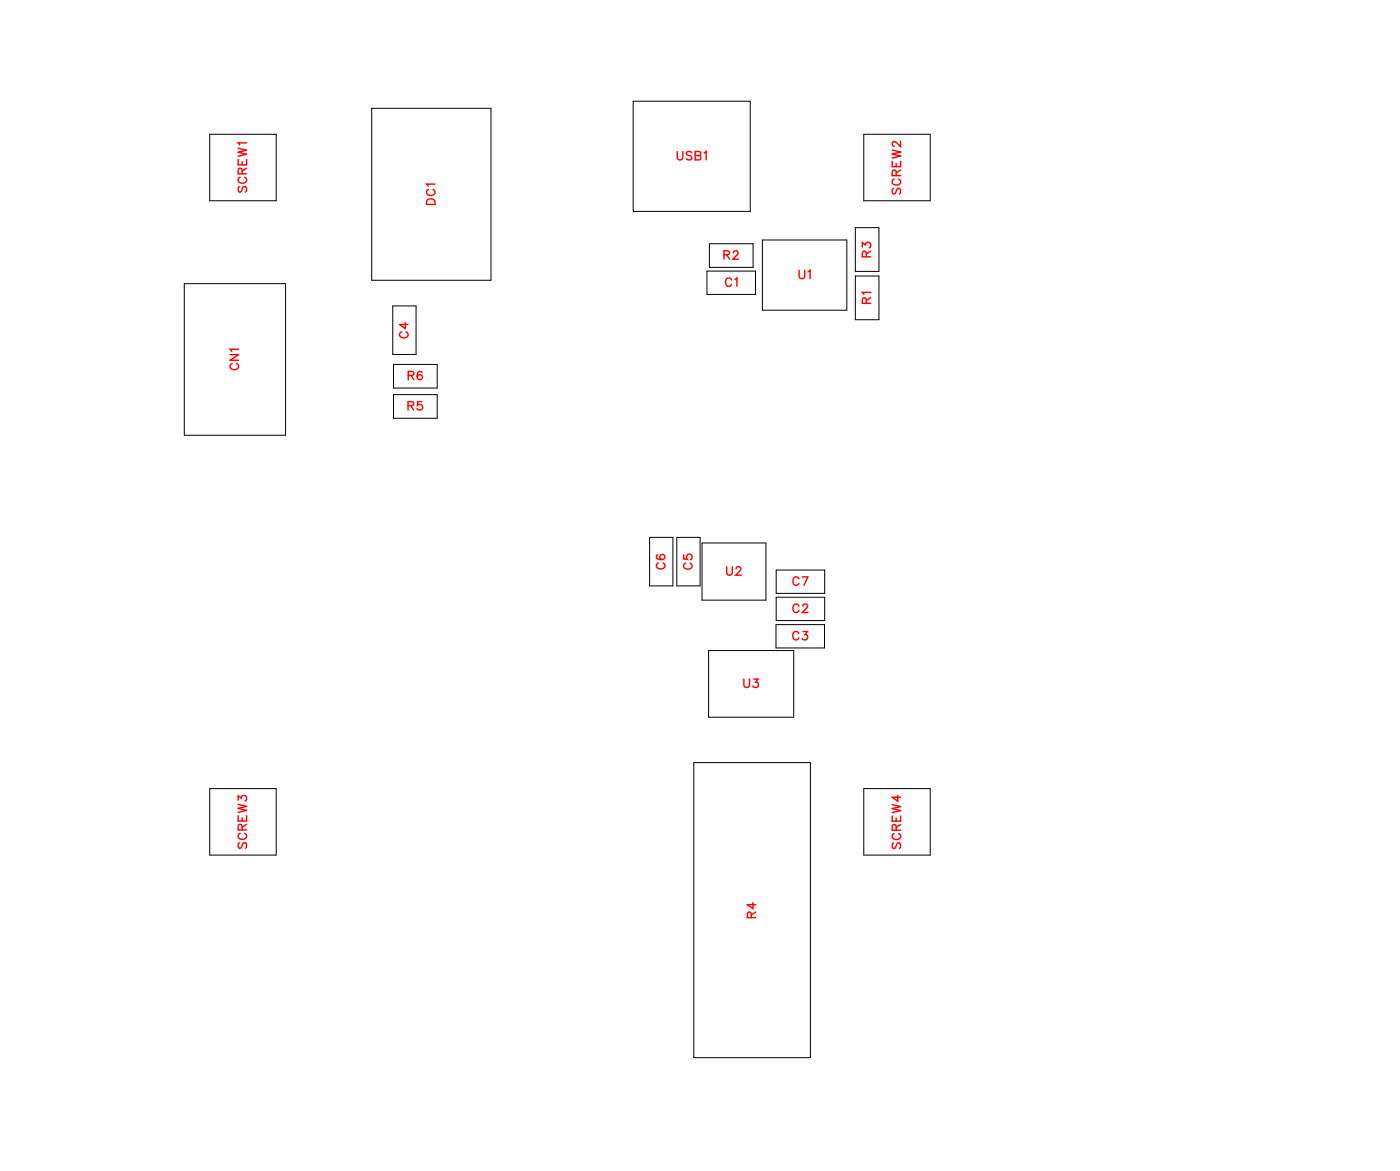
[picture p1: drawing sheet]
<svg xmlns="http://www.w3.org/2000/svg" width="118mm" height="98mm" viewBox="0 0 118 98" stroke-linecap="round" stroke-linejoin="round" font-family="sans-serif">
<g fill="none" stroke="#000" stroke-width=".08">
<path d="M17.6 11.3h5.6v5.6h-5.6zM31.3 9.1h10v14.5h-10zM53.2 8.5h9.9v9.3h-9.9zM71.9 19.1h2v3.7h-2zM72.6 11.3h5.6v5.6h-5.6zM15.5 23.8h8.5v12.8h-8.5zM33 25.7h2v4.1h-2zM33.1 30.6h3.7v2h-3.7zM33.1 33.2h3.7v2h-3.7zM59.5 22.8h4v1.9h-4zM59.7 20.5h3.6v2h-3.6zM64.1 20.2h7.1v5.9h-7.1z"/>
<path d="M71.9 23.2h2v3.7h-2zM54.6 45.2h2v4h-2zM56.9 45.2h2v4h-2zM59 45.6h5.4v4.8h-5.4zM59.6 54.7h7.1v5.6h-7.1zM65.3 52.5h4v2h-4zM65.3 47.9h4.1v2h-4.1zM65.3 50.2h4.1v2h-4.1zM17.6 66.3h5.6v5.6h-5.6zM58.3 64.1h9.9v24.8h-9.9zM72.6 66.3h5.6v5.6h-5.6z"/>
</g>
<g fill="none" stroke="#f00" stroke-width=".12">
<path d="M20 13.4v.5h.7v-.5M20 12.5l.7 .1-.7 .2 .7 .2-.7 .1M20.1 15.7l-.1 .1 .1 .4 .2-.1 .2-.4h.1l.1 .1-.1 .4M20.2 14.9a.26 .26 0 0 0-.2 .3 .26 .26 0 0 0 .3 .2h.2a.26 .26 0 0 0 .2-.2 .26 .26 0 0 0-.1-.3M20.4 14.6l-.1-.4h-.2l-.1 .4h.7M20.4 13.6v.3M20.7 12h-.7l.2 .2M20.7 14.1l-.3 .3M36 16.8l.1-.1 .4 .1 .1 .4h-.7zM36 15.9a.26 .26 0 0 0-.1 .3 .26 .26 0 0 0 .2 .2h.2a.26 .26 0 0 0 .3-.2 .26 .26 0 0 0-.2-.3M36.6 15.5h-.7l.1 .1M57 12.7v.5l.2 .2 .2-.1v-.6"/>
<path d="M58.2 12.8l-.2-.1-.3 .1 .1 .2 .3 .2 .1 .1-.2 .1-.3-.1M58.5 13.1h.4v.2l-.1 .1h-.3v-.7l.4 .1v.2l-.1 .1M59.2 12.9l.2-.2v.7M75 13.6v.4h.7v-.4M75 12.6l.7 .2-.7 .1 .7 .2-.7 .2M75.1 15.8l-.1 .2 .1 .3 .2-.1 .2-.4h.1l.1 .2-.1 .3M75.2 15a.26 .26 0 0 0-.2 .3 .26 .26 0 0 0 .3 .3h.2a.26 .26 0 0 0 .2-.3 .26 .26 0 0 0-.1-.3M75.4 14.8l-.1-.4-.2-.1-.1 .5h.7M75.4 13.7v.3M75.7 11.9v.4l-.3-.3-.2-.1-.2 .1v.2l.2 .1M75.7 14.3l-.3 .2M19.4 29.8h.7l-.7 .5h.7"/>
<path d="M19.5 30.6a.26 .26 0 0 0-.2 .3 .26 .26 0 0 0 .3 .2h.2a.26 .26 0 0 0 .3-.2 .26 .26 0 0 0-.2-.3M20.1 29.4h-.7l.1 .1M33.8 27.9a.26 .26 0 0 0-.2 .3 .26 .26 0 0 0 .3 .2h.1a.26 .26 0 0 0 .3-.2 .26 .26 0 0 0-.2-.3M34.1 27.1v.5l-.5-.3h.7M34.3 34.1h.4l.1-.2-.2-.1h-.3v.7M34.3 31.6l.4-.1 .1-.1-.2-.2h-.3v.7M34.6 34.1l.2 .4M34.6 31.6l.2 .3M35.5 33.8h-.4v.3a.25 .25 0 0 1 .4 0 .25 .25 0 0 1-.1 .3 .25 .25 0 0 1-.3-.1M35.5 31.3a.35 .35 0 0 0-.5 .2 .35 .35 0 0 0 .3 .4 .22 .22 0 0 0 .2-.2 .22 .22 0 0 0-.2-.2 .22 .22 0 0 0-.2 .2M60.9 21.4h.4l.1-.2-.2-.1h-.3v.7M61.1 21.4l.3 .4"/>
<path d="M61.5 23.5a.26 .26 0 0 0-.3-.1 .26 .26 0 0 0-.2 .2v.2a.26 .26 0 0 0 .2 .3 .26 .26 0 0 0 .3-.2M61.7 21.2l.1-.1h.1l.2 .1-.1 .2-.4 .4h.5M61.8 23.5l.2-.1v.7M67.2 22.7v.5l.2 .2 .2-.1 .1-.6M68 22.9l.1-.2v.7M72.5 20.8v-.4l.3 .2a.24 .24 0 0 1 .4-.2 .24 .24 0 0 1-.1 .4M72.9 25.5l-.1-.4-.1-.1-.2 .2v.3h.7M72.9 21.6l-.1-.4-.1-.1-.2 .2v.3h.7M73.2 24.6h-.7l.2 .1M73.2 25l-.3 .3M73.2 21.1l-.3 .3M55.3 46.6l-.1 .1a.35 .35 0 0 0 .3 .4 .35 .35 0 0 0 .4-.3 .22 .22 0 0 0-.2-.2 .22 .22 0 0 0-.2 .2 .22 .22 0 0 0 .2 .2"/>
<path d="M55.4 47.3a.26 .26 0 0 0-.2 .3 .26 .26 0 0 0 .3 .2h.1a.26 .26 0 0 0 .3-.2 .26 .26 0 0 0-.2-.3M57.5 46.6v.4h.3a.25 .25 0 0 1 0-.4 .25 .25 0 0 1 .4 .1 .25 .25 0 0 1-.1 .4M57.7 47.3a.26 .26 0 0 0-.2 .3 .26 .26 0 0 0 .3 .2h.1a.26 .26 0 0 0 .3-.2 .26 .26 0 0 0-.2-.3M61.1 47.6v.5l.2 .2 .2-.1 .1-.6M61.9 47.8l.1-.2h.2l.1 .2-.1 .2-.3 .3h.4M62.6 57.1v.5l.2 .2 .2-.1v-.6M63.4 57.1h.3l-.2 .2a.24 .24 0 0 1 .2 .4 .24 .24 0 0 1-.4 0M67.2 53.2a.26 .26 0 0 0-.3-.1 .26 .26 0 0 0-.2 .2v.2a.26 .26 0 0 0 .2 .3 .26 .26 0 0 0 .3-.2M67.2 50.9a.26 .26 0 0 0-.3-.1 .26 .26 0 0 0-.2 .2v.2a.26 .26 0 0 0 .2 .3 .26 .26 0 0 0 .3-.2M67.2 48.7a.26 .26 0 0 0-.3-.2 .26 .26 0 0 0-.2 .3v.1a.26 .26 0 0 0 .2 .3 .26 .26 0 0 0 .3-.2M67.5 48.5h.4l-.3 .7M67.5 50.9l.1-.1h.2l.1 .1-.1 .2-.3 .4h.4"/>
<path d="M67.5 53.1h.4l-.2 .2a.24 .24 0 0 1 .2 .4 .24 .24 0 0 1-.4 0M20 67.3v-.4l.3 .2a.24 .24 0 0 1 .4-.2 .24 .24 0 0 1-.1 .4M20 68.6v.4h.7v-.4M20 67.6l.7 .2-.7 .1 .7 .2-.7 .2M20.1 70.8l-.1 .2 .1 .3 .2-.1 .2-.4h.1l.1 .2-.1 .3M20.2 70a.26 .26 0 0 0-.2 .3 .26 .26 0 0 0 .3 .3h.2a.26 .26 0 0 0 .2-.3 .26 .26 0 0 0-.1-.3M20.4 69.8l-.1-.4-.2-.1-.1 .5h.7M20.4 68.7v.3M20.7 69.3l-.3 .2M63.2 77.1l-.1-.4h-.1l-.2 .1v.3h.8M63.3 75.9v.5l-.5-.4h.8M63.6 76.7l-.4 .2"/>
<path d="M75 68.6v.4h.7v-.4M75 67.6l.7 .2-.7 .2 .7 .1-.7 .2M75.1 70.8l-.1 .2 .1 .3h.2l.2-.5h.1l.1 .2-.1 .3M75.2 70.1a.26 .26 0 0 0-.2 .3 .26 .26 0 0 0 .3 .2h.2a.26 .26 0 0 0 .2-.2 .26 .26 0 0 0-.1-.3M75.4 69.8l-.1-.4-.2-.1-.1 .5h.7M75.4 68.8v.2M75.5 66.8v.5l-.5-.3h.7M75.7 69.3l-.3 .2"/>
</g>
<g font-size="1.2" fill="#fff">
<text x="21" y="16.2" transform="rotate(-90 21 16.2)">SCREW1</text>
<text x="36.9" y="17.2" transform="rotate(-90 36.9 17.2)">DC1</text>
<text x="56.9" y="13.7">USB1</text>
<text x="76" y="16.4" transform="rotate(-90 76 16.4)">SCREW2</text>
<text x="60.8" y="22.1">R2</text>
<text x="67.1" y="23.7">U1</text>
<text x="73.5" y="21.6" transform="rotate(-90 73.5 21.6)">R3</text>
<text x="34.6" y="28.5" transform="rotate(-90 34.6 28.5)">C4</text>
<text x="61" y="24.4">C1</text>
<text x="73.5" y="25.6" transform="rotate(-90 73.5 25.6)">R1</text>
<text x="20.4" y="31.1" transform="rotate(-90 20.4 31.1)">CN1</text>
<text x="34.3" y="34.8">R5</text>
<text x="34.3" y="32.2">R6</text>
<text x="56.2" y="47.9" transform="rotate(-90 56.2 47.9)">C6</text>
<text x="58.5" y="47.9" transform="rotate(-90 58.5 47.9)">C5</text>
<text x="61.1" y="48.6">U2</text>
<text x="66.6" y="51.8">C2</text>
<text x="66.6" y="49.5">C7</text>
<text x="62.5" y="58.1">U3</text>
<text x="66.6" y="54.1">C3</text>
<text x="21" y="71.4" transform="rotate(-90 21 71.4)">SCREW3</text>
<text x="76" y="71.4" transform="rotate(-90 76 71.4)">SCREW4</text>
<text x="63.8" y="77.2" transform="rotate(-90 63.8 77.2)">R4</text>
</g>
</svg>
